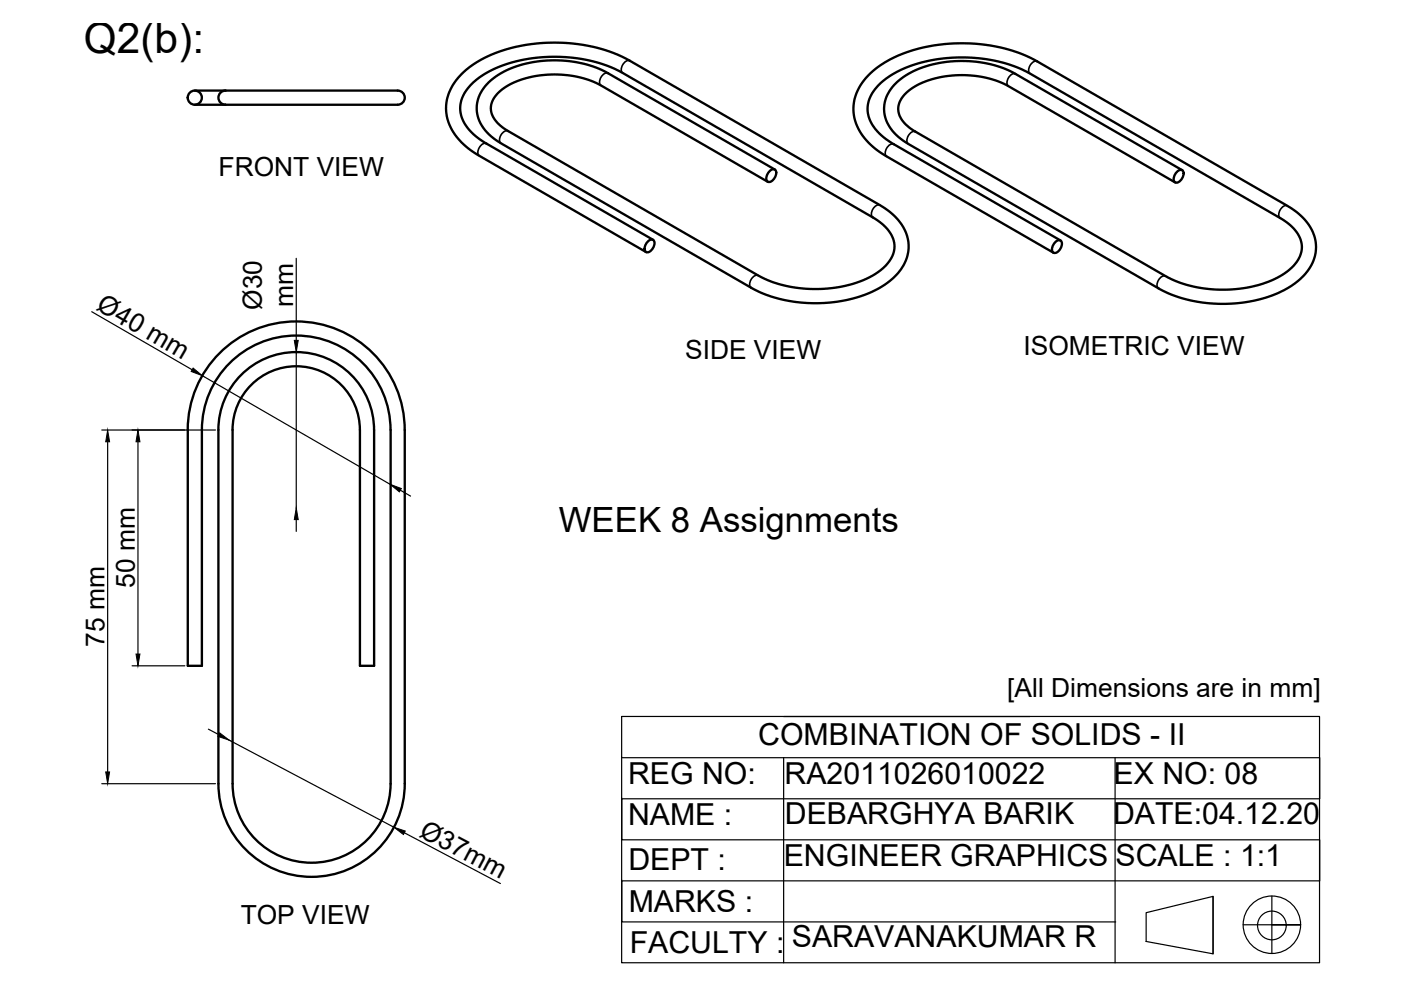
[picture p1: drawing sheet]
<svg xmlns="http://www.w3.org/2000/svg" width="297mm" height="210mm" viewBox="0 0 297 210" stroke-linecap="round" stroke-linejoin="round" font-family="sans-serif">
<!-- layer: MD_Visible -->
<g fill="none" stroke="#000" stroke-width=".5">
<path d="M41.3 19.2h6.5M47.8 19.2a1.5 1.5 0 0 0-1.5 1.5 1.5 1.5 0 0 0 1.5 1.5M47.8 19.2h36a1.57 1.57 0 0 1 2 1.5 1.57 1.57 0 0 1-2 1.5h-36M41.3 22.2h6.5M162.8 38.5l-35.4-20.4a21.8 21.8 0 0 0-20.1 .3 5.4 5.4 0 0 0-3.2 5.1 6.7 6.7 0 0 0 3.6 4.3l53 30.6a26.9 26.9 0 0 0 24.9-.3 8.2 8.2 0 0 0 4-5.5 7.2 7.2 0 0 0-3.5-5.8l-54.1-31.3a32.2 32.2 0 0 0-28.9 0 9.9 9.9 0 0 0-5.5 7 8.5 8.5 0 0 0 4.5 7.3l36.4 21M163.2 36.3a.77 .77 0 0 1 1.3 0 1.95 1.95 0 0 1-1.6 2.3 1.29 1.29 0 0 1 0-2zM164.3 35.9l-35.4-20.4a24.7 24.7 0 0 0-23.3 .4 8.4 8.4 0 0 0-4.5 7.1 8.1 8.1 0 0 0 4 6.7l54.1 31.3a29.9 29.9 0 0 0 27.7-.2 10.3 10.3 0 0 0 5.7-8.9 10.7 10.7 0 0 0-6-8.4l-53.1-30.6a35 35 0 0 0-31.9 0 12.5 12.5 0 0 0-7 9.7 11.4 11.4 0 0 0 5.9 9.7l36.5 21.1M249.2 38.7l-35.4-20.4a21.8 21.8 0 0 0-20.2 .2 5.4 5.4 0 0 0-3.1 5.2 6.7 6.7 0 0 0 3.6 4.2l53 30.6a27 27 0 0 0 24.6-.1 8.7 8.7 0 0 0 4.3-5.2 6.8 6.8 0 0 0-3.5-6.3l-54.1-31.3a32.2 32.2 0 0 0-28.9 0 9.9 9.9 0 0 0-5.5 7 8.5 8.5 0 0 0 4.5 7.3l36.3 21.1M249.6 36.4a.77 .77 0 0 1 1.3 0 1.95 1.95 0 0 1-1.6 2.3 1.29 1.29 0 0 1 0-2zM250.7 36.1l-35.4-20.4a24.7 24.7 0 0 0-23.3 .3 8.4 8.4 0 0 0-4.6 7.1 8.1 8.1 0 0 0 4.1 6.7l54.1 31.3a29.9 29.9 0 0 0 27.7-.2 10.5 10.5 0 0 0 5.7-8.5 10.6 10.6 0 0 0-6.1-8.8l-53-30.6a35 35 0 0 0-31.9 0 12.5 12.5 0 0 0-7 9.7 11.4 11.4 0 0 0 5.8 9.7l36.5 21.2M137.4 51.2a.77 .77 0 0 1 1.3 0 1.95 1.95 0 0 1-1.6 2.3 1.29 1.29 0 0 1 0-2zM223.8 51.3a.77 .77 0 0 1 1.3 0 1.95 1.95 0 0 1-1.6 2.3 1.29 1.29 0 0 1 0-1.9z"/>
<path d="M46.3 91.2a16.5 16.5 0 0 1 16.5-16.5 16.5 16.5 0 0 1 16.5 16.5v50h-3v-50a13.5 13.5 0 0 0-13.5-13.5 13.5 13.5 0 0 0-13.5 13.5v75a16.7 16.7 0 0 0 16.8 16.7 16.7 16.7 0 0 0 16.7-16.7M82.8 91.2a20 20 0 0 0-20-20.1 20 20 0 0 0-20 20.1v50h-3v-50a23 23 0 0 1 23-23 23 23 0 0 1 23 23v75a19.8 19.8 0 0 1-19.7 19.7 19.8 19.8 0 0 1-19.8-19.7v-75M82.8 91.2v75"/>
<circle cx="41.3" cy="20.7" r="1.5"/>
</g>
<!-- layer: MD_Visible Narrow -->
<path d="M128.9 15.5a1.73 1.73 0 0 0-1.5 2.6M133.5 12.9a1.73 1.73 0 0 0-1.5 2.6M215.3 15.7a1.73 1.73 0 0 0-1.5 2.6M219.9 13a1.73 1.73 0 0 0-1.5 2.6M103.1 30.4a1.73 1.73 0 0 0-1.5 2.6M107.7 27.8a1.73 1.73 0 0 0-1.5 2.6M189.5 30.6a1.73 1.73 0 0 0-1.5 2.6M194.1 27.9a1.73 1.73 0 0 0-1.5 2.6M160.7 58.4a1.73 1.73 0 0 0-1.5 2.6M186.6 43.5a1.73 1.73 0 0 0-1.5 2.6M247.1 58.5a1.73 1.73 0 0 0-1.5 2.6M272.9 43.6a1.73 1.73 0 0 0-1.5 2.6" fill="none" stroke="#000" stroke-width=".35"/>
<!-- layer: 0 -->
<g fill="none" stroke="#000" stroke-width=".25">
<path d="M62.8 54.8v17.4M19.4 66.1l21.3 12.3M42.9 79.7l39.8 23M62.8 74.7v33M21.6 91.2h24.1M22.8 93.7v70M29.2 93.7v45M62.8 110.2v2.5M84.9 103.9l2.1 1.3M28 141.2h11.2M44.2 154.6l2.2 1.2M48.6 156.9l34.9 18.5"/>
<path d="M131.8 151.9h148v52.2h-148zM166.1 151.9h52.3M21.6 166.2h24.1M85.7 176.6l20.4 10.7M131.8 160.7h148v8.7h-148v8.7h148v8.7h-148v8.7h104.8M166.1 160.6v43.5M236.4 160.7v43.4M243 193.5l14.2-3.4v12.1l-14.2-2.6zM257.2 190.1v12.1M263.6 196.1h12.1h-6M269.7 190v12.2"/>
<circle cx="269.7" cy="196.1" r="6.1"/>
<circle cx="269.7" cy="196.2" r="3"/>
</g>
<path d="M131.8 178h.1M131.8 169.3h.1M131.8 160.6h.1M131.8 195.4h.1M131.8 186.7h.1" fill="none" stroke="#000" stroke-width=".21"/>
<path d="M40.9 78l2 1.7-2.4-.9zM62.4 72.2h.8l-.4 2.5zM22.8 91.2l.4 2.5h-.8zM29.2 91.2l.5 2.5h-.9zM62.8 107.7l.4 2.5h-.8zM82.7 102.7l2.4 .9-.4 .7zM28.8 138.7h.9l-.5 2.5zM46.6 155.4l2 1.5-2.4-.8zM22.4 163.7h.8l-.4 2.5zM83.5 175.4l2.4 .8-.4 .7z" fill="#000" stroke="#000" stroke-width=".21"/>
<text font-size="9" x="17.8" y="11.2">Q2(b):</text>
<text font-size="7.4" x="118.5" y="112.7">WEEK 8 Assignments</text>
<g font-size="6.4">
<text x="160.8" y="157.9">COMBINATION OF SOLIDS - II</text>
<text x="133.2" y="166.1">REG NO:</text>
<text x="166.3" y="166.2">RA2011026010022</text>
<text x="236.1" y="166.2">EX NO: 08</text>
<text x="133.2" y="174.9">NAME :</text>
<text x="166.4" y="174.7">DEBARGHYA BARIK</text>
<text x="236" y="174.6">DATE:04.12.20</text>
<text x="133.2" y="184.4">DEPT :</text>
<text x="166.2" y="183.6">ENGINEER GRAPHICS</text>
<text x="236.5" y="183.6">SCALE : 1:1</text>
<text x="133.3" y="193.4">MARKS :</text>
<text x="133.5" y="202">FACULTY :</text>
<text x="167.9" y="200.7">SARAVANAKUMAR R</text>
</g>
<g font-size="5.6">
<text x="46.4" y="37.2">FRONT VIEW</text>
<text x="20.2" y="65.6" transform="rotate(30 20.2 65.6)">Ø40 mm</text>
<text x="55.5" y="65.7" transform="rotate(-90 55.5 65.7)">Ø30</text>
<text x="62.2" y="65.1" transform="rotate(-90 62.2 65.1)">mm</text>
<text x="145.3" y="76.2">SIDE VIEW</text>
<text x="217" y="75.2">ISOMETRIC VIEW</text>
<text x="28.6" y="124.6" transform="rotate(-90 28.6 124.6)">50 mm</text>
<text x="22.1" y="137.2" transform="rotate(-90 22.1 137.2)">75 mm</text>
<text x="213.6" y="147.7">[All Dimensions are in mm]</text>
<text x="88.7" y="177.2" transform="rotate(28 88.7 177.2)">Ø37mm</text>
<text x="51" y="195.8">TOP VIEW</text>
</g>
</svg>
